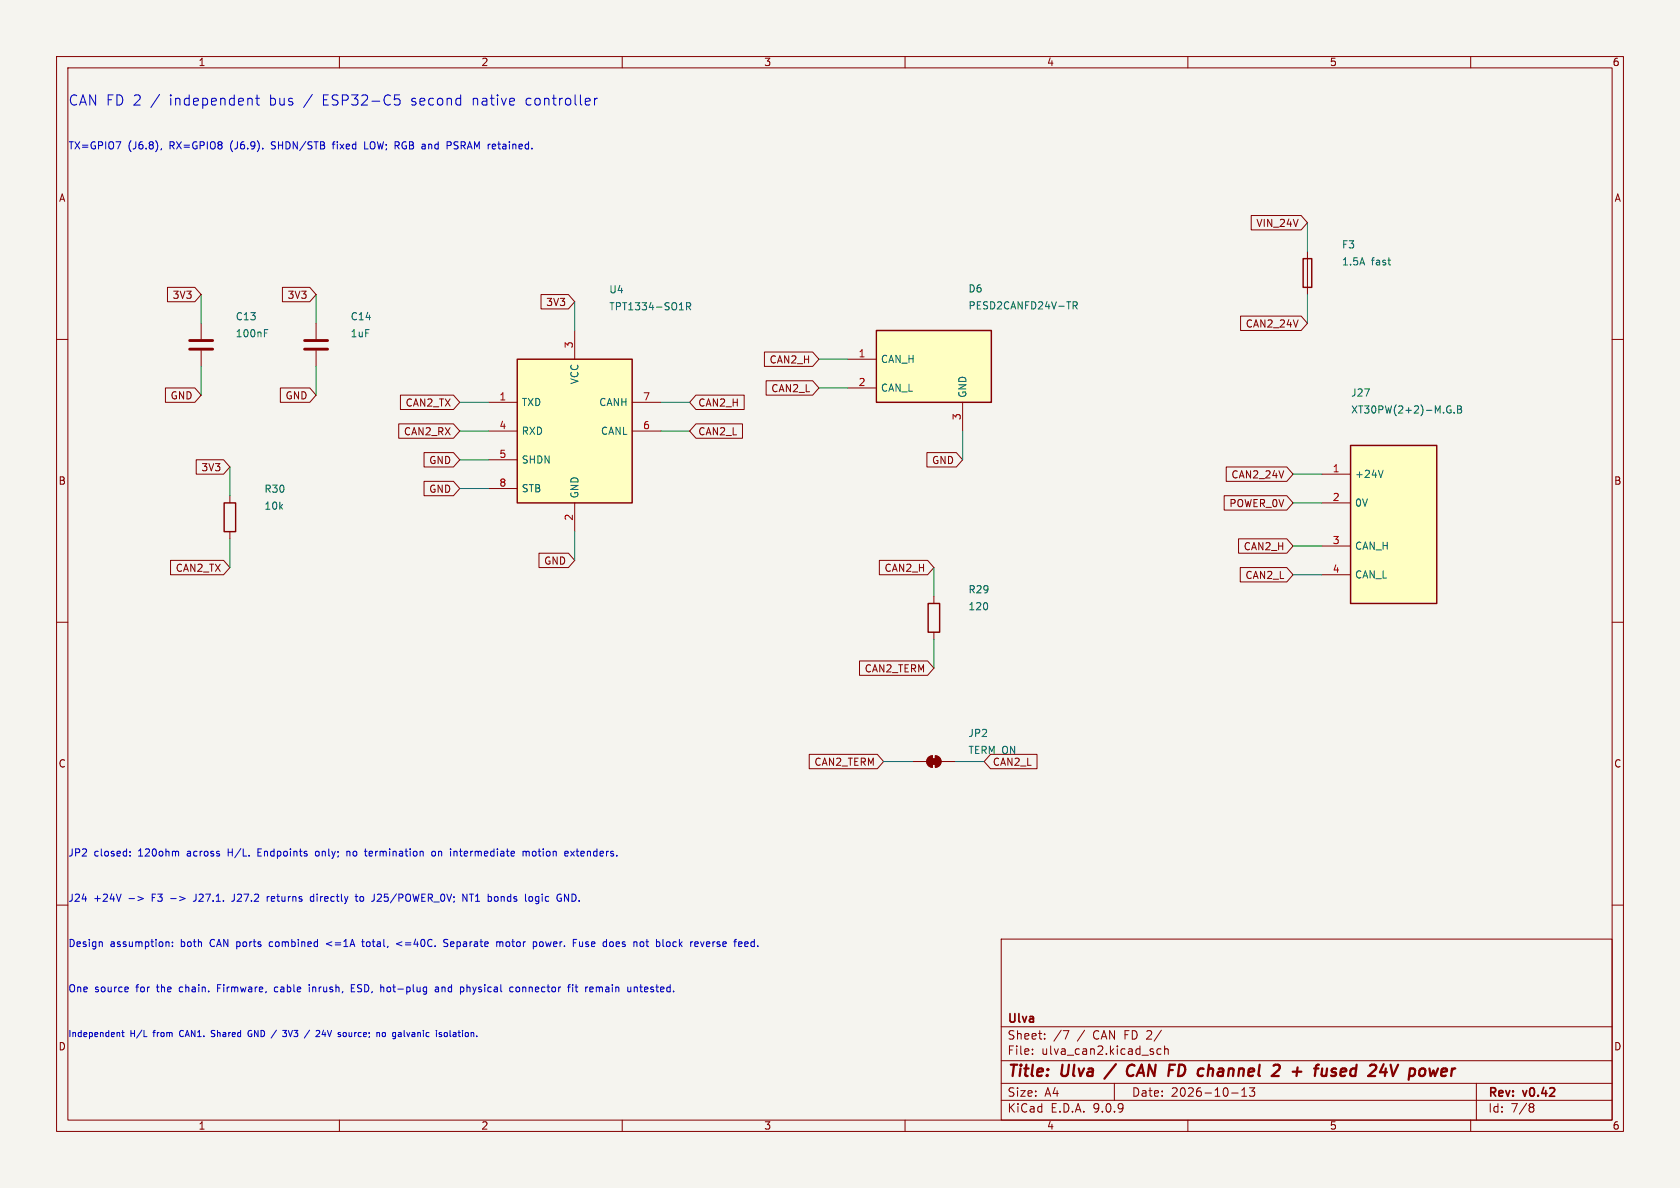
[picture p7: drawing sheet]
(kicad_sch (version 20250114) (generator "eeschema") (generator_version "9.0")
(paper "A4")
(title_block (title "Ulva / CAN FD channel 2 + fused 24V power") (date "2026-10-13") (rev "v0.42") (company "Ulva"))
(lib_symbols (symbol "Device:R"
  (pin_numbers (hide yes))
  (pin_names
   (offset 0))
  (exclude_from_sim no)
  (in_bom yes)
  (on_board yes)
  (property "Reference" "R" (at 2.032 0 90) (effects (font (size 1.27 1.27))))
  (property "Value" "R" (at 0 0 90) (effects (font (size 1.27 1.27))))
  (property "Footprint" "" (at -1.778 0 90) (effects (font (size 1.27 1.27)) (hide yes)))
  (property "Datasheet" "~" (at 0 0 0) (effects (font (size 1.27 1.27)) (hide yes)))
  (property "Description" "Resistor" (at 0 0 0) (effects (font (size 1.27 1.27)) (hide yes)))
  (symbol "R_0_1"
   (rectangle (start -1.016 -2.54) (end 1.016 2.54) (stroke (width 0.254) (type default)) (fill (type none))))
  (symbol "R_1_1"
   (pin passive line (at 0 3.81 270) (length 1.27) (name "~" (effects (font (size 1.27 1.27)))) (number "1" (effects (font (size 1.27 1.27)))))
   (pin passive line (at 0 -3.81 90) (length 1.27) (name "~" (effects (font (size 1.27 1.27)))) (number "2" (effects (font (size 1.27 1.27))))))
  (embedded_fonts no)) (symbol "Device:C"
  (pin_numbers (hide yes))
  (pin_names
   (offset 0.254))
  (exclude_from_sim no)
  (in_bom yes)
  (on_board yes)
  (property "Reference" "C" (at 0.635 2.54 0) (effects (font (size 1.27 1.27)) (justify left)))
  (property "Value" "C" (at 0.635 -2.54 0) (effects (font (size 1.27 1.27)) (justify left)))
  (property "Footprint" "" (at 0.9652 -3.81 0) (effects (font (size 1.27 1.27)) (hide yes)))
  (property "Datasheet" "~" (at 0 0 0) (effects (font (size 1.27 1.27)) (hide yes)))
  (property "Description" "Unpolarized capacitor" (at 0 0 0) (effects (font (size 1.27 1.27)) (hide yes)))
  (symbol "C_0_1"
   (polyline (pts (xy -2.032 0.762) (xy 2.032 0.762)) (stroke (width 0.508) (type default)) (fill (type none)))
   (polyline (pts (xy -2.032 -0.762) (xy 2.032 -0.762)) (stroke (width 0.508) (type default)) (fill (type none))))
  (symbol "C_1_1"
   (pin passive line (at 0 3.81 270) (length 2.794) (name "~" (effects (font (size 1.27 1.27)))) (number "1" (effects (font (size 1.27 1.27)))))
   (pin passive line (at 0 -3.81 90) (length 2.794) (name "~" (effects (font (size 1.27 1.27)))) (number "2" (effects (font (size 1.27 1.27))))))
  (embedded_fonts no)) (symbol "Device:Fuse"
  (pin_numbers (hide yes))
  (pin_names
   (offset 0))
  (exclude_from_sim no)
  (in_bom yes)
  (on_board yes)
  (property "Reference" "F" (at 2.032 0 90) (effects (font (size 1.27 1.27))))
  (property "Value" "Fuse" (at -1.905 0 90) (effects (font (size 1.27 1.27))))
  (property "Footprint" "" (at -1.778 0 90) (effects (font (size 1.27 1.27)) (hide yes)))
  (property "Datasheet" "~" (at 0 0 0) (effects (font (size 1.27 1.27)) (hide yes)))
  (property "Description" "Fuse" (at 0 0 0) (effects (font (size 1.27 1.27)) (hide yes)))
  (symbol "Fuse_0_1"
   (rectangle (start -0.762 -2.54) (end 0.762 2.54) (stroke (width 0.254) (type default)) (fill (type none)))
   (polyline (pts (xy 0 2.54) (xy 0 -2.54)) (stroke (width 0) (type default)) (fill (type none))))
  (symbol "Fuse_1_1"
   (pin passive line (at 0 3.81 270) (length 1.27) (name "~" (effects (font (size 1.27 1.27)))) (number "1" (effects (font (size 1.27 1.27)))))
   (pin passive line (at 0 -3.81 90) (length 1.27) (name "~" (effects (font (size 1.27 1.27)))) (number "2" (effects (font (size 1.27 1.27))))))
  (embedded_fonts no)) (symbol "Jumper:SolderJumper_2_Bridged"
  (pin_numbers (hide yes))
  (pin_names
   (offset 0) (hide yes))
  (exclude_from_sim no)
  (in_bom no)
  (on_board yes)
  (property "Reference" "JP" (at 0 2.032 0) (effects (font (size 1.27 1.27))))
  (property "Value" "SolderJumper_2_Bridged" (at 0 -2.54 0) (effects (font (size 1.27 1.27))))
  (property "Footprint" "" (at 0 0 0) (effects (font (size 1.27 1.27)) (hide yes)))
  (property "Datasheet" "~" (at 0 0 0) (effects (font (size 1.27 1.27)) (hide yes)))
  (property "Description" "Solder Jumper, 2-pole, closed/bridged" (at 0 0 0) (effects (font (size 1.27 1.27)) (hide yes)))
  (symbol "SolderJumper_2_Bridged_0_1"
   (rectangle (start -0.508 0.508) (end 0.508 -0.508) (stroke (width 0) (type default)) (fill (type outline)))
   (polyline (pts (xy -0.254 1.016) (xy -0.254 -1.016)) (stroke (width 0) (type default)) (fill (type none)))
   (arc (start -0.254 -1.016) (mid -1.2656 0) (end -0.254 1.016) (stroke (width 0) (type default)) (fill (type none)))
   (arc (start -0.254 -1.016) (mid -1.2656 0) (end -0.254 1.016) (stroke (width 0) (type default)) (fill (type outline)))
   (arc (start 0.254 1.016) (mid 1.2656 0) (end 0.254 -1.016) (stroke (width 0) (type default)) (fill (type none)))
   (arc (start 0.254 1.016) (mid 1.2656 0) (end 0.254 -1.016) (stroke (width 0) (type default)) (fill (type outline)))
   (polyline (pts (xy 0.254 1.016) (xy 0.254 -1.016)) (stroke (width 0) (type default)) (fill (type none))))
  (symbol "SolderJumper_2_Bridged_1_1"
   (pin passive line (at -3.81 0 0) (length 2.54) (name "A" (effects (font (size 1.27 1.27)))) (number "1" (effects (font (size 1.27 1.27)))))
   (pin passive line (at 3.81 0 180) (length 2.54) (name "B" (effects (font (size 1.27 1.27)))) (number "2" (effects (font (size 1.27 1.27))))))
  (embedded_fonts no)) (symbol "Ulva:TPT1334_SO1R" (pin_names (offset 0.7)) (in_bom yes) (on_board yes)
  (property "Reference" "U" (at 0 20.32 0) (effects (font (size 1.27 1.27))))
  (property "Value" "TPT1334_SO1R" (at 0 17.78 0) (effects (font (size 1.27 1.27))))
  (property "Description" "3PEAK TPT1334-SO1R, SOP-8, 3.3V CAN FD 5Mbps; SHDN and STB active high." (at 0 0 0) (effects (font (size 1.27 1.27)) (hide yes)))
  (symbol "TPT1334_SO1R_0_1" (rectangle (start -10.16 12.7) (end 10.16 -12.7) (stroke (width 0.254) (type default)) (fill (type background))))
  (symbol "TPT1334_SO1R_1_1"
  (pin input line (at -15.24 5.08 0) (length 5.08) (name "TXD" (effects (font (size 1.27 1.27)))) (number "1" (effects (font (size 1.27 1.27)))))
(pin power_in line (at 0 -17.78 90) (length 5.08) (name "GND" (effects (font (size 1.27 1.27)))) (number "2" (effects (font (size 1.27 1.27)))))
(pin power_in line (at 0 17.78 270) (length 5.08) (name "VCC" (effects (font (size 1.27 1.27)))) (number "3" (effects (font (size 1.27 1.27)))))
(pin output line (at -15.24 0 0) (length 5.08) (name "RXD" (effects (font (size 1.27 1.27)))) (number "4" (effects (font (size 1.27 1.27)))))
(pin input line (at -15.24 -5.08 0) (length 5.08) (name "SHDN" (effects (font (size 1.27 1.27)))) (number "5" (effects (font (size 1.27 1.27)))))
(pin bidirectional line (at 15.24 0 180) (length 5.08) (name "CANL" (effects (font (size 1.27 1.27)))) (number "6" (effects (font (size 1.27 1.27)))))
(pin bidirectional line (at 15.24 5.08 180) (length 5.08) (name "CANH" (effects (font (size 1.27 1.27)))) (number "7" (effects (font (size 1.27 1.27)))))
(pin input line (at -15.24 -10.16 0) (length 5.08) (name "STB" (effects (font (size 1.27 1.27)))) (number "8" (effects (font (size 1.27 1.27))))))) (symbol "Ulva:XT30PW_2plus2_M" (pin_names (offset 0.7)) (in_bom yes) (on_board yes)
  (property "Reference" "J" (at 0 20.32 0) (effects (font (size 1.27 1.27))))
  (property "Value" "XT30PW_2plus2_M" (at 0 17.78 0) (effects (font (size 1.27 1.27))))
  (property "Description" "AMASS horizontal male power+CAN; ULVA pinout follows CubeMars GL II." (at 0 0 0) (effects (font (size 1.27 1.27)) (hide yes)))
  (symbol "XT30PW_2plus2_M_0_1" (rectangle (start -7.62 12.7) (end 7.62 -15.24) (stroke (width 0.254) (type default)) (fill (type background))))
  (symbol "XT30PW_2plus2_M_1_1"
  (pin passive line (at -12.7 7.62 0) (length 5.08) (name "+24V" (effects (font (size 1.27 1.27)))) (number "1" (effects (font (size 1.27 1.27)))))
(pin passive line (at -12.7 2.54 0) (length 5.08) (name "0V" (effects (font (size 1.27 1.27)))) (number "2" (effects (font (size 1.27 1.27)))))
(pin passive line (at -12.7 -5.08 0) (length 5.08) (name "CAN_H" (effects (font (size 1.27 1.27)))) (number "3" (effects (font (size 1.27 1.27)))))
(pin passive line (at -12.7 -10.16 0) (length 5.08) (name "CAN_L" (effects (font (size 1.27 1.27)))) (number "4" (effects (font (size 1.27 1.27))))))) (symbol "Ulva:PESD2CANFD24V_T" (pin_names (offset 0.7)) (in_bom yes) (on_board yes)
  (property "Reference" "D" (at 0 20.32 0) (effects (font (size 1.27 1.27))))
  (property "Value" "PESD2CANFD24V_T" (at 0 17.78 0) (effects (font (size 1.27 1.27))))
  (property "Description" "Nexperia two-line bidirectional CAN FD ESD protector, SOT23; pin3 common to GND." (at 0 0 0) (effects (font (size 1.27 1.27)) (hide yes)))
  (symbol "PESD2CANFD24V_T_0_1" (rectangle (start -10.16 7.62) (end 10.16 -5.08) (stroke (width 0.254) (type default)) (fill (type background))))
  (symbol "PESD2CANFD24V_T_1_1"
  (pin passive line (at -15.24 2.54 0) (length 5.08) (name "CAN_H" (effects (font (size 1.27 1.27)))) (number "1" (effects (font (size 1.27 1.27)))))
(pin passive line (at -15.24 -2.54 0) (length 5.08) (name "CAN_L" (effects (font (size 1.27 1.27)))) (number "2" (effects (font (size 1.27 1.27)))))
(pin passive line (at 5.08 -10.16 90) (length 5.08) (name "GND" (effects (font (size 1.27 1.27)))) (number "3" (effects (font (size 1.27 1.27))))))))

(symbol (lib_id "Ulva:TPT1334_SO1R") (at 101.6 76.2 0) (unit 1) (in_bom yes) (on_board yes) (dnp no)
(property "Reference" "U4" (at 107.6 51.2 0) (effects (font (size 1.27 1.27)) (justify left)))
(property "Value" "TPT1334-SO1R" (at 107.6 54.2 0) (effects (font (size 1.27 1.27)) (justify left)))
(property "Footprint" "Package_SO:SOIC-8_3.9x4.9mm_P1.27mm" (at 0 0 0) (effects (font (size 1.27 1.27)) (hide yes)))
(property "MPN" "TPT1334-SO1R" (at 0 0 0) (effects (font (size 1.27 1.27)) (hide yes)))
(property "Manufacturer" "3PEAK" (at 0 0 0) (effects (font (size 1.27 1.27)) (hide yes)))
(property "LCSC" "C44859616" (at 0 0 0) (effects (font (size 1.27 1.27)) (hide yes)))
(property "JLCPCB_Library" "Extended" (at 0 0 0) (effects (font (size 1.27 1.27)) (hide yes)))
(property "Assembly" "JLC PCBA SMT" (at 0 0 0) (effects (font (size 1.27 1.27)) (hide yes)))

(property "Datasheet" "https://datasheet.lcsc.com/datasheet/pdf/99d0d8d8382801b021c7fd666b0ab9fa.pdf" (at 0 0 0) (effects (font (size 1.27 1.27)) (hide yes)))
(pin "1")
(pin "2")
(pin "3")
(pin "4")
(pin "5")
(pin "6")
(pin "7")
(pin "8"))
(wire (pts (xy 81.28 71.12) (xy 86.36 71.12)) (stroke (width 0) (type default)))
(global_label "CAN2_TX" (shape input) (at 81.28 71.12 180) (effects (font (size 1.27 1.27)) (justify right)))
(wire (pts (xy 101.6 93.98) (xy 101.6 99.06)) (stroke (width 0) (type default)))
(global_label "GND" (shape input) (at 101.6 99.06 180) (effects (font (size 1.27 1.27)) (justify right)))
(wire (pts (xy 101.6 58.42) (xy 101.6 53.34)) (stroke (width 0) (type default)))
(global_label "3V3" (shape input) (at 101.6 53.34 180) (effects (font (size 1.27 1.27)) (justify right)))
(wire (pts (xy 81.28 76.2) (xy 86.36 76.2)) (stroke (width 0) (type default)))
(global_label "CAN2_RX" (shape input) (at 81.28 76.2 180) (effects (font (size 1.27 1.27)) (justify right)))
(wire (pts (xy 81.28 81.28) (xy 86.36 81.28)) (stroke (width 0) (type default)))
(global_label "GND" (shape input) (at 81.28 81.28 180) (effects (font (size 1.27 1.27)) (justify right)))
(wire (pts (xy 116.84 76.2) (xy 121.92 76.2)) (stroke (width 0) (type default)))
(global_label "CAN2_L" (shape input) (at 121.92 76.2 0) (effects (font (size 1.27 1.27)) (justify left)))
(wire (pts (xy 116.84 71.12) (xy 121.92 71.12)) (stroke (width 0) (type default)))
(global_label "CAN2_H" (shape input) (at 121.92 71.12 0) (effects (font (size 1.27 1.27)) (justify left)))
(wire (pts (xy 81.28 86.36) (xy 86.36 86.36)) (stroke (width 0) (type default)))
(global_label "GND" (shape input) (at 81.28 86.36 180) (effects (font (size 1.27 1.27)) (justify right)))

(symbol (lib_id "Device:C") (at 35.56 60.96 0) (unit 1) (in_bom yes) (on_board yes) (dnp no)
(property "Reference" "C13" (at 41.56 55.96 0) (effects (font (size 1.27 1.27)) (justify left)))
(property "Value" "100nF" (at 41.56 58.96 0) (effects (font (size 1.27 1.27)) (justify left)))
(property "Footprint" "Capacitor_SMD:C_0603_1608Metric" (at 0 0 0) (effects (font (size 1.27 1.27)) (hide yes)))
(property "MPN" "CC0603KRX7R9BB104" (at 0 0 0) (effects (font (size 1.27 1.27)) (hide yes)))
(property "Manufacturer" "YAGEO" (at 0 0 0) (effects (font (size 1.27 1.27)) (hide yes)))
(property "LCSC" "C14663" (at 0 0 0) (effects (font (size 1.27 1.27)) (hide yes)))
(property "JLCPCB_Library" "Basic" (at 0 0 0) (effects (font (size 1.27 1.27)) (hide yes)))
(property "Assembly" "JLC PCBA SMT" (at 0 0 0) (effects (font (size 1.27 1.27)) (hide yes)))

(property "Datasheet" "https://www.lcsc.com/datasheet/C14663.pdf" (at 0 0 0) (effects (font (size 1.27 1.27)) (hide yes)))
(pin "1")
(pin "2"))
(wire (pts (xy 35.56 57.15) (xy 35.56 52.07)) (stroke (width 0) (type default)))
(global_label "3V3" (shape input) (at 35.56 52.07 180) (effects (font (size 1.27 1.27)) (justify right)))
(wire (pts (xy 35.56 64.77) (xy 35.56 69.85)) (stroke (width 0) (type default)))
(global_label "GND" (shape input) (at 35.56 69.85 180) (effects (font (size 1.27 1.27)) (justify right)))

(symbol (lib_id "Device:C") (at 55.88 60.96 0) (unit 1) (in_bom yes) (on_board yes) (dnp no)
(property "Reference" "C14" (at 61.88 55.96 0) (effects (font (size 1.27 1.27)) (justify left)))
(property "Value" "1uF" (at 61.88 58.96 0) (effects (font (size 1.27 1.27)) (justify left)))
(property "Footprint" "Capacitor_SMD:C_0603_1608Metric" (at 0 0 0) (effects (font (size 1.27 1.27)) (hide yes)))
(property "MPN" "CL10A105KB8NNNC" (at 0 0 0) (effects (font (size 1.27 1.27)) (hide yes)))
(property "Manufacturer" "Samsung Electro-Mechanics" (at 0 0 0) (effects (font (size 1.27 1.27)) (hide yes)))
(property "LCSC" "C15849" (at 0 0 0) (effects (font (size 1.27 1.27)) (hide yes)))
(property "JLCPCB_Library" "Basic" (at 0 0 0) (effects (font (size 1.27 1.27)) (hide yes)))
(property "Assembly" "JLC PCBA SMT" (at 0 0 0) (effects (font (size 1.27 1.27)) (hide yes)))

(property "Datasheet" "https://www.lcsc.com/datasheet/C15849.pdf" (at 0 0 0) (effects (font (size 1.27 1.27)) (hide yes)))
(pin "1")
(pin "2"))
(wire (pts (xy 55.88 57.15) (xy 55.88 52.07)) (stroke (width 0) (type default)))
(global_label "3V3" (shape input) (at 55.88 52.07 180) (effects (font (size 1.27 1.27)) (justify right)))
(wire (pts (xy 55.88 64.77) (xy 55.88 69.85)) (stroke (width 0) (type default)))
(global_label "GND" (shape input) (at 55.88 69.85 180) (effects (font (size 1.27 1.27)) (justify right)))

(symbol (lib_id "Device:R") (at 40.64 91.44 0) (unit 1) (in_bom yes) (on_board yes) (dnp no)
(property "Reference" "R30" (at 46.64 86.44 0) (effects (font (size 1.27 1.27)) (justify left)))
(property "Value" "10k" (at 46.64 89.44 0) (effects (font (size 1.27 1.27)) (justify left)))
(property "Footprint" "Resistor_SMD:R_0603_1608Metric" (at 0 0 0) (effects (font (size 1.27 1.27)) (hide yes)))
(property "MPN" "0603WAF1002T5E" (at 0 0 0) (effects (font (size 1.27 1.27)) (hide yes)))
(property "Manufacturer" "UNI-ROYAL" (at 0 0 0) (effects (font (size 1.27 1.27)) (hide yes)))
(property "LCSC" "C25804" (at 0 0 0) (effects (font (size 1.27 1.27)) (hide yes)))
(property "JLCPCB_Library" "Basic" (at 0 0 0) (effects (font (size 1.27 1.27)) (hide yes)))
(property "Assembly" "JLC PCBA SMT" (at 0 0 0) (effects (font (size 1.27 1.27)) (hide yes)))

(property "Datasheet" "https://www.lcsc.com/datasheet/C25804.pdf" (at 0 0 0) (effects (font (size 1.27 1.27)) (hide yes)))
(pin "1")
(pin "2"))
(wire (pts (xy 40.64 87.63) (xy 40.64 82.55)) (stroke (width 0) (type default)))
(global_label "3V3" (shape input) (at 40.64 82.55 180) (effects (font (size 1.27 1.27)) (justify right)))
(wire (pts (xy 40.64 95.25) (xy 40.64 100.33)) (stroke (width 0) (type default)))
(global_label "CAN2_TX" (shape input) (at 40.64 100.33 180) (effects (font (size 1.27 1.27)) (justify right)))

(symbol (lib_id "Ulva:PESD2CANFD24V_T") (at 165.1 66.04 0) (unit 1) (in_bom yes) (on_board yes) (dnp no)
(property "Reference" "D6" (at 171.1 51.040000000000006 0) (effects (font (size 1.27 1.27)) (justify left)))
(property "Value" "PESD2CANFD24V-TR" (at 171.1 54.040000000000006 0) (effects (font (size 1.27 1.27)) (justify left)))
(property "Footprint" "Package_TO_SOT_SMD:SOT-23" (at 0 0 0) (effects (font (size 1.27 1.27)) (hide yes)))
(property "MPN" "PESD2CANFD24V-TR" (at 0 0 0) (effects (font (size 1.27 1.27)) (hide yes)))
(property "Manufacturer" "Nexperia" (at 0 0 0) (effects (font (size 1.27 1.27)) (hide yes)))
(property "LCSC" "C552486" (at 0 0 0) (effects (font (size 1.27 1.27)) (hide yes)))
(property "JLCPCB_Library" "Extended" (at 0 0 0) (effects (font (size 1.27 1.27)) (hide yes)))
(property "Assembly" "JLC PCBA SMT" (at 0 0 0) (effects (font (size 1.27 1.27)) (hide yes)))

(property "Datasheet" "https://assets.nexperia.com/documents/data-sheet/PESD2CANFD24V-T.pdf" (at 0 0 0) (effects (font (size 1.27 1.27)) (hide yes)))
(pin "1")
(pin "2")
(pin "3"))
(wire (pts (xy 144.78 63.5) (xy 149.86 63.5)) (stroke (width 0) (type default)))
(global_label "CAN2_H" (shape input) (at 144.78 63.5 180) (effects (font (size 1.27 1.27)) (justify right)))
(wire (pts (xy 144.78 68.58) (xy 149.86 68.58)) (stroke (width 0) (type default)))
(global_label "CAN2_L" (shape input) (at 144.78 68.58 180) (effects (font (size 1.27 1.27)) (justify right)))
(wire (pts (xy 170.18 76.2) (xy 170.18 81.28)) (stroke (width 0) (type default)))
(global_label "GND" (shape input) (at 170.18 81.28 180) (effects (font (size 1.27 1.27)) (justify right)))

(symbol (lib_id "Device:R") (at 165.1 109.22 0) (unit 1) (in_bom yes) (on_board yes) (dnp no)
(property "Reference" "R29" (at 171.1 104.22 0) (effects (font (size 1.27 1.27)) (justify left)))
(property "Value" "120" (at 171.1 107.22 0) (effects (font (size 1.27 1.27)) (justify left)))
(property "Footprint" "Resistor_SMD:R_1206_3216Metric" (at 0 0 0) (effects (font (size 1.27 1.27)) (hide yes)))
(property "MPN" "1206W4F1200T5E" (at 0 0 0) (effects (font (size 1.27 1.27)) (hide yes)))
(property "Manufacturer" "UNI-ROYAL" (at 0 0 0) (effects (font (size 1.27 1.27)) (hide yes)))
(property "LCSC" "C17909" (at 0 0 0) (effects (font (size 1.27 1.27)) (hide yes)))
(property "JLCPCB_Library" "Basic" (at 0 0 0) (effects (font (size 1.27 1.27)) (hide yes)))
(property "Assembly" "JLC PCBA SMT" (at 0 0 0) (effects (font (size 1.27 1.27)) (hide yes)))

(property "Datasheet" "https://www.lcsc.com/datasheet/C17909.pdf" (at 0 0 0) (effects (font (size 1.27 1.27)) (hide yes)))
(pin "1")
(pin "2"))
(wire (pts (xy 165.1 105.41) (xy 165.1 100.33)) (stroke (width 0) (type default)))
(global_label "CAN2_H" (shape input) (at 165.1 100.33 180) (effects (font (size 1.27 1.27)) (justify right)))
(wire (pts (xy 165.1 113.03) (xy 165.1 118.11)) (stroke (width 0) (type default)))
(global_label "CAN2_TERM" (shape input) (at 165.1 118.11 180) (effects (font (size 1.27 1.27)) (justify right)))

(symbol (lib_id "Jumper:SolderJumper_2_Bridged") (at 165.1 134.62 0) (unit 1) (in_bom no) (on_board yes) (dnp no)
(property "Reference" "JP2" (at 171.1 129.62 0) (effects (font (size 1.27 1.27)) (justify left)))
(property "Value" "TERM ON" (at 171.1 132.62 0) (effects (font (size 1.27 1.27)) (justify left)))
(property "Footprint" "Jumper:SolderJumper-2_P1.3mm_Bridged_Pad1.0x1.5mm" (at 0 0 0) (effects (font (size 1.27 1.27)) (hide yes)))
(property "Assembly" "PCB copper; no purchased part" (at 0 0 0) (effects (font (size 1.27 1.27)) (hide yes)))

(pin "1")
(pin "2"))
(wire (pts (xy 156.21 134.62) (xy 161.29 134.62)) (stroke (width 0) (type default)))
(global_label "CAN2_TERM" (shape input) (at 156.21 134.62 180) (effects (font (size 1.27 1.27)) (justify right)))
(wire (pts (xy 168.91 134.62) (xy 173.99 134.62)) (stroke (width 0) (type default)))
(global_label "CAN2_L" (shape input) (at 173.99 134.62 0) (effects (font (size 1.27 1.27)) (justify left)))

(symbol (lib_id "Device:Fuse") (at 231.14 48.26 0) (unit 1) (in_bom yes) (on_board yes) (dnp no)
(property "Reference" "F3" (at 237.14 43.26 0) (effects (font (size 1.27 1.27)) (justify left)))
(property "Value" "1.5A fast" (at 237.14 46.26 0) (effects (font (size 1.27 1.27)) (justify left)))
(property "Footprint" "Ulva:Fuse_Littelfuse_467_0603" (at 0 0 0) (effects (font (size 1.27 1.27)) (hide yes)))
(property "MPN" "046701.5NRHF" (at 0 0 0) (effects (font (size 1.27 1.27)) (hide yes)))
(property "Manufacturer" "Littelfuse" (at 0 0 0) (effects (font (size 1.27 1.27)) (hide yes)))
(property "LCSC" "C187608" (at 0 0 0) (effects (font (size 1.27 1.27)) (hide yes)))
(property "JLCPCB_Library" "Extended" (at 0 0 0) (effects (font (size 1.27 1.27)) (hide yes)))
(property "Assembly" "JLC PCBA SMT" (at 0 0 0) (effects (font (size 1.27 1.27)) (hide yes)))

(property "Datasheet" "https://www.littelfuse.com/assetdocs/fuse-467-datasheet?assetguid=4a59f034-1cca-460e-a5ba-e1e66247c76d" (at 0 0 0) (effects (font (size 1.27 1.27)) (hide yes)))
(pin "1")
(pin "2"))
(wire (pts (xy 231.14 44.45) (xy 231.14 39.37)) (stroke (width 0) (type default)))
(global_label "VIN_24V" (shape input) (at 231.14 39.37 180) (effects (font (size 1.27 1.27)) (justify right)))
(wire (pts (xy 231.14 52.07) (xy 231.14 57.15)) (stroke (width 0) (type default)))
(global_label "CAN2_24V" (shape input) (at 231.14 57.15 180) (effects (font (size 1.27 1.27)) (justify right)))

(symbol (lib_id "Ulva:XT30PW_2plus2_M") (at 246.38 91.44 0) (unit 1) (in_bom yes) (on_board yes) (dnp no)
(property "Reference" "J27" (at 238.76 69.44 0) (effects (font (size 1.27 1.27)) (justify left)))
(property "Value" "XT30PW(2+2)-M.G.B" (at 238.76 72.44 0) (effects (font (size 1.27 1.27)) (justify left)))
(property "Footprint" "Ulva:AMASS_XT30PW_2plus2_M_Horizontal" (at 0 0 0) (effects (font (size 1.27 1.27)) (hide yes)))
(property "MPN" "XT30PW(2+2)-M.G.B" (at 0 0 0) (effects (font (size 1.27 1.27)) (hide yes)))
(property "Manufacturer" "AMASS" (at 0 0 0) (effects (font (size 1.27 1.27)) (hide yes)))
(property "LCSC" "C19268030" (at 0 0 0) (effects (font (size 1.27 1.27)) (hide yes)))
(property "JLCPCB_Library" "Extended" (at 0 0 0) (effects (font (size 1.27 1.27)) (hide yes)))
(property "Assembly" "Manual THT" (at 0 0 0) (effects (font (size 1.27 1.27)) (hide yes)))

(property "Datasheet" "https://www.china-amass.com/public/upload/20240608/de5851c8aab643bce61911b73c16e601.pdf" (at 0 0 0) (effects (font (size 1.27 1.27)) (hide yes)))
(pin "1")
(pin "2")
(pin "3")
(pin "4"))
(wire (pts (xy 228.6 83.82) (xy 233.68 83.82)) (stroke (width 0) (type default)))
(global_label "CAN2_24V" (shape input) (at 228.6 83.82 180) (effects (font (size 1.27 1.27)) (justify right)))
(wire (pts (xy 228.6 88.9) (xy 233.68 88.9)) (stroke (width 0) (type default)))
(global_label "POWER_0V" (shape input) (at 228.6 88.9 180) (effects (font (size 1.27 1.27)) (justify right)))
(wire (pts (xy 228.6 96.52) (xy 233.68 96.52)) (stroke (width 0) (type default)))
(global_label "CAN2_H" (shape input) (at 228.6 96.52 180) (effects (font (size 1.27 1.27)) (justify right)))
(wire (pts (xy 228.6 101.6) (xy 233.68 101.6)) (stroke (width 0) (type default)))
(global_label "CAN2_L" (shape input) (at 228.6 101.6 180) (effects (font (size 1.27 1.27)) (justify right)))

(text "CAN FD 2 / independent bus / ESP32-C5 second native controller" (at 12 18 0) (effects (font (size 1.8 1.8)) (justify left)))

(text "TX=GPIO7 (J6.8), RX=GPIO8 (J6.9). SHDN/STB fixed LOW; RGB and PSRAM retained." (at 12 26 0) (effects (font (size 1.27 1.27)) (justify left)))

(text "JP2 closed: 120ohm across H/L. Endpoints only; no termination on intermediate motion extenders." (at 12 151 0) (effects (font (size 1.27 1.27)) (justify left)))

(text "J24 +24V -> F3 -> J27.1. J27.2 returns directly to J25/POWER_0V; NT1 bonds logic GND." (at 12 159 0) (effects (font (size 1.27 1.27)) (justify left)))

(text "Design assumption: both CAN ports combined <=1A total, <=40C. Separate motor power. Fuse does not block reverse feed." (at 12 167 0) (effects (font (size 1.27 1.27)) (justify left)))

(text "One source for the chain. Firmware, cable inrush, ESD, hot-plug and physical connector fit remain untested." (at 12 175 0) (effects (font (size 1.27 1.27)) (justify left)))

(text "Independent H/L from CAN1. Shared GND / 3V3 / 24V source; no galvanic isolation." (at 12 183 0) (effects (font (size 1.1 1.1)) (justify left))))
